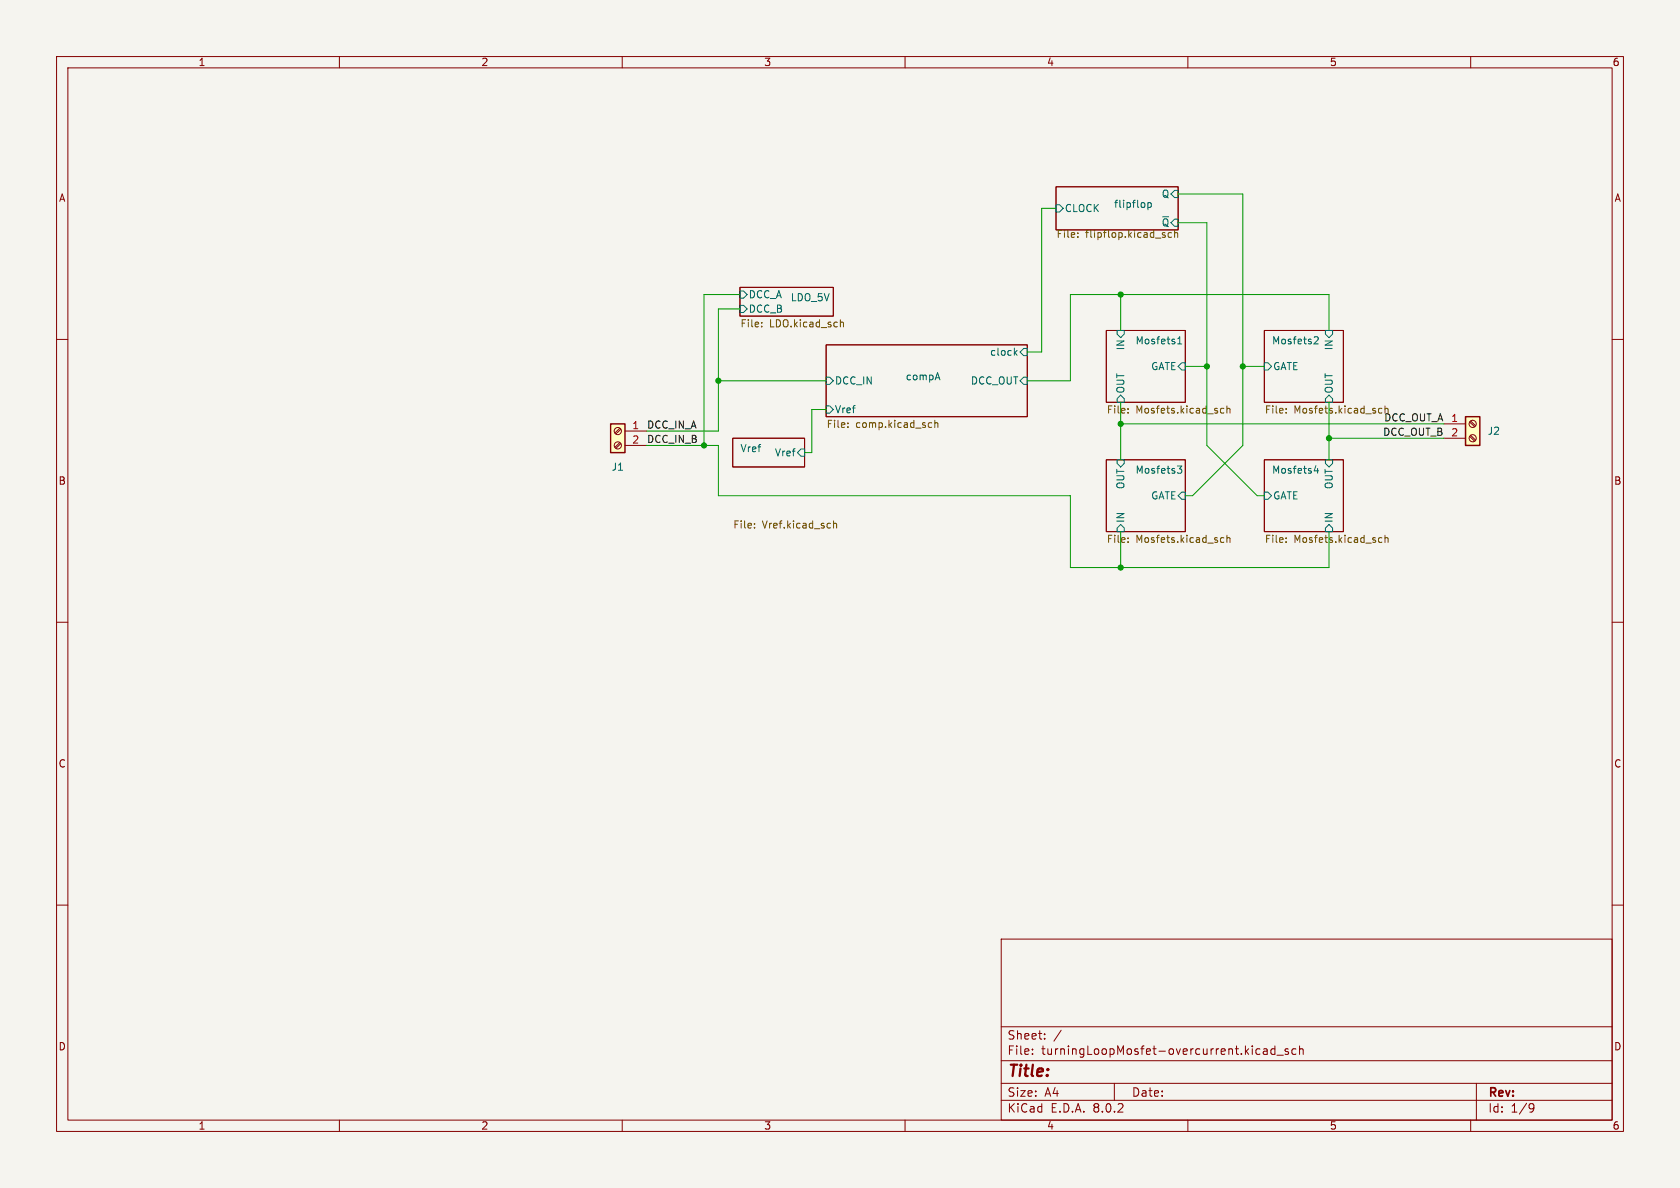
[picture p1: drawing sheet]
<svg xmlns="http://www.w3.org/2000/svg" width="297mm" height="210mm" viewBox="0 0 297 210" stroke-linecap="round" stroke-linejoin="round" font-family="sans-serif">
<path d="M0 0h297v210h-297z" fill="#f5f4ef" stroke="#f5f4ef" stroke-width=".18"/>
<g fill="none" stroke="#840000" stroke-width=".18">
<path d="M10 10h277v190h-277zM12 12h273v186h-273zM60 10v2M110 10v2M160 10v2M210 10v2M260 10v2M186.7 33h21.6v7.6h-21.6zM10 60h2M130.8 50.8h16.5v5.1h-16.5zM195.6 58.4h13.9v12.7h-13.9zM223.5 58.4h14v12.7h-14z"/>
<path d="M285 60h2M129.5 77.5h12.7v5.1h-12.7zM146 61h35.6v12.7h-35.6zM195.6 81.3h13.9v12.7h-13.9zM223.5 81.3h14v12.7h-14zM10 110h2M285 110h2M10 160h2M285 160h2M177 166h108v32h-108zM60 198v2M110 198v2"/>
<path d="M160 198v2M177 194.5h108M177 191.5h108M177 187.5h108M177 181.5h108M182.5 186.3v.1M182.5 185.5v.1M184.7 183.6v.1M184.7 182.8v.1M187.6 182.1l-1.3 2M197 191.5v3M210 198v2"/>
<path d="M223.4 185.5h.6v.9M224 185.8h-.5a.29 .29 0 0 0-.2 .3 .29 .29 0 0 0 .2 .3l.5-.1M225.4 185.5l-.4-.1-.3 .3v.4l.1 .2h.6M225.4 184.9v1.5M225.7 186.5h1.2M227.7 185.5l-.3-.1-.2 .2v.2l.5 .2v.3h-.5M229.1 185.5l-.4-.1-.3 .3v.4l.1 .2h.6M229.7 185.5l.3-.1 .3 .1 .1 .9M229.7 184.9v1.5M260 198v2M261 191.5v6.5M270.6 195.1l.5 .1a.99 .99 0 0 1-.4 1.4h-.2"/>
<path d="M271.2 195.7l-.3 .3h-.3"/>
</g>
<g fill="none" stroke="#006464" stroke-width=".18">
<path d="M186.7 36.2h.6l.7 .6-.7 .7h-.6zM202.9 35.8v1.3M202.9 35.9l.4-.1 .2 .3-.1 .5h-.5M207.6 33.7h.7v1.2h-.7l-.6-.6zM130.8 54h.6l.7 .6-.7 .6h-.6zM130.8 51.4h.6l.7 .7-.7 .6h-.6zM197.5 58.4h1.3v.7l-.7 .6-.6-.6zM208.2 59.9l.4-.4v1.3M232.4 59.6l.4-.1 .3 .4-.8 .9h.8M234.3 58.4h1.3v.7l-.7 .6-.6-.6zM141.6 79.4h.6v1.2h-.6l-.6-.6zM146 71.8h.7l.6 .6-.6 .6h-.7z"/>
<path d="M146 66.7h.7l.6 .6-.6 .6h-.7zM165.7 65.9l.5 1.2M179.4 62.3l.4 .5M179.8 62l-.5 .4M181 61.6h.6v1.3h-.6l-.7-.7zM181 66.7h.6v1.2h-.6l-.7-.6zM198.1 69.9l.7 .6v.6h-1.3v-.6zM208.2 60.8h.7M208.9 64.1h.6v1.3h-.6l-.6-.6zM223.5 64.1h.7l.6 .7-.6 .6h-.7zM234.9 69.9l.7 .6v.6h-1.3v-.6zM197.5 81.3h1.3v.6l-.7 .7-.6-.7z"/>
<path d="M198.1 92.7l.7 .6v.7h-1.3v-.7zM208.1 82.4h.8l-.4 .5 .4 .1v.4l-.2 .3h-.4M208.9 87h.6v1.3h-.6l-.6-.7zM223.5 87h.7l.6 .6-.6 .7h-.7zM232.6 82.3l-.3 .9h.8M232.9 82.8v.9M234.3 81.3h1.3v.6l-.7 .7-.6-.7zM234.9 92.7l.7 .6v.7h-1.3v-.7z"/>
</g>
<g fill="none" stroke="#725600" stroke-width=".18">
<path d="M134.7 57.7v.1M134.7 57v.1M148.6 56.5v1.3M148.6 57.1l.2-.2 .3 .1v.8M190.5 41.8v.2M190.5 41.2v.1M205.8 41.5l.2 .2-.2 .3M206.6 41.2l-.1 .2 .1 .4 .1 .2 .4-.1M207.7 40.7v1.3M207.7 41.2h.1M208.1 41.2l.1 .8M149.9 75.4v.2"/>
<path d="M149.9 74.8v.1M164.4 74.7l.3 .1M164.7 75.5l-.3 .1M165.3 74.8l.1-.1 .3 .1 .1 .8M165.3 74.3v1.3M199.4 72.9v.1M199.4 72.2v.2M215.8 72.9l.2 .1h.4M216.4 72.2h-.4l-.2 .1M216.9 72.3l.2-.1h.3l.1 .8M216.9 71.8v1.2M227.4 72.9v.1"/>
<path d="M227.4 72.2v.2M243.8 72.9l.4 .1M244.3 72.2h-.4l-.1 .1M244.8 72.3l.2-.1h.3l.1 .8M244.8 71.8v1.2M133.4 93.2v.1M133.4 92.6v.1M147.4 92.1v1.2M147.4 92.6l.1-.1 .3 .1 .1 .7M199.4 95.1v.1M199.4 95.8v.1M215.8 95.8l.2 .1 .4-.1"/>
<path d="M216.4 95.1l-.4-.1-.2 .2M216.9 94.6v1.3M216.9 95.2l.2-.2 .3 .1 .1 .8M227.4 95.1v.1M227.4 95.8v.1M243.8 95.8l.1 .1 .4-.1M244.3 95.1l-.4-.1-.1 .2M244.8 94.6v1.3M244.8 95.2l.2-.2 .3 .1 .1 .8"/>
</g>
<path d="M107.9 74.9h2.6v5.1h-2.6z" fill="#ffffc2"/>
<path d="M107.9 74.9h2.6v5.1h-2.6z" fill="none" stroke="#840000" stroke-width=".25"/>
<g fill="none" stroke="#840000" stroke-width=".18">
<path d="M109.6 78.2l-.9 .9M109.6 75.7l-.9 .8M109.8 78.4l-.9 .8M109.8 75.9l-.9 .8M110.5 76.2h3.8M110.5 78.7h3.8"/>
<circle cx="109.2" cy="76.2" r=".63"/>
<circle cx="109.2" cy="78.7" r=".63"/>
</g>
<path d="M259.1 73.7h2.5v5h-2.5z" fill="#ffffc2"/>
<path d="M259.1 73.7h2.5v5h-2.5z" fill="none" stroke="#840000" stroke-width=".25"/>
<g fill="none" stroke="#840000" stroke-width=".18">
<path d="M255.3 74.9h3.8M255.3 77.5h3.8M259.8 77.1l.9 .9M259.8 74.6l.9 .8M260 77l.9 .8M260 74.4l.9 .9"/>
<circle cx="260.3" cy="77.5" r=".63"/>
<circle cx="260.3" cy="74.9" r=".63"/>
</g>
<g fill="none" stroke="#009600" stroke-width=".18">
<path d="M186.7 36.8h-2.6v25.4h-2.5M208.3 39.4h5.1v39.3l8.8 8.9h1.3M208.3 34.3h11.4v44.4l-8.9 8.9h-1.3M130.8 52.1h-6.3v26.6M130.8 54.6h-3.8v21.6h-12.7M198.1 52.1v6.3M234.9 58.4v-6.3h-45.7v15.2h-7.6M114.3 78.7h12.7v8.9h62.2v12.7h45.7v-6.3M127 67.3h19M146 72.4h-2.5v7.6h-1.3M198.1 71.1v10.2M198.1 74.9h57.2"/>
<path d="M209.5 64.8h3.9M219.7 64.8h3.8M234.9 77.5h20.4M234.9 71.1v10.2M198.1 94v6.3"/>
</g>
<g fill="#009600" stroke="#009600" stroke-width=".18">
<circle cx="213.4" cy="64.8" r=".46"/>
<circle cx="234.9" cy="77.5" r=".46"/>
<circle cx="219.7" cy="64.8" r=".46"/>
<circle cx="198.1" cy="74.9" r=".46"/>
<circle cx="198.1" cy="100.3" r=".46"/>
<circle cx="124.5" cy="78.7" r=".46"/>
<circle cx="127" cy="67.3" r=".46"/>
<circle cx="198.1" cy="52.1" r=".46"/>
</g>
<text font-size="2.8" fill="#840000" x="178" y="190.9">Title:</text>
<g font-size="2.1" fill="#840000">
<text x="178" y="184">Sheet:</text>
<text x="178" y="186.7">File:</text>
<text x="184.1" y="186.7">turningLoopMosfet-overcurrent.kicad_sch</text>
<text x="178" y="196.9">KiCad</text>
<text x="178" y="194.1">Size:</text>
<text x="184.7" y="194.1">A4</text>
<text x="185.7" y="196.9">E.D.A.</text>
<text x="193.3" y="196.9">8.0.2</text>
<text x="200" y="194.1">Date:</text>
<text x="263" y="194.3">Rev:</text>
<text x="263" y="196.9">Id:</text>
<text x="267.1" y="196.9">1/9</text>
</g>
<g font-size="1.8" fill="#840000">
<text x="35" y="11.9">1</text>
<text x="85" y="11.9">2</text>
<text x="135" y="11.9">3</text>
<text x="185" y="11.9">4</text>
<text x="235" y="11.9">5</text>
<text x="285" y="11.9">6</text>
<text x="10.3" y="35.9">A</text>
<text x="285.3" y="35.9">A</text>
<text x="10.3" y="85.9">B</text>
<text x="285.3" y="85.9">B</text>
<text x="10.3" y="135.9">C</text>
<text x="285.3" y="135.9">C</text>
<text x="10.3" y="185.9">D</text>
<text x="285.3" y="185.9">D</text>
<text x="35" y="199.9">1</text>
<text x="85" y="199.9">2</text>
<text x="135" y="199.9">3</text>
<text x="185" y="199.9">4</text>
<text x="235" y="199.9">5</text>
<text x="285" y="199.9">6</text>
</g>
<g font-size="1.8" fill="#006464">
<text x="205.3" y="35.2">Q</text>
<text x="188.2" y="37.7">CLOCK</text>
<text x="196.8" y="36.8">flipflop</text>
<text x="132.3" y="52.9">DCC_A</text>
<text x="139.7" y="53.3">LDO_5V</text>
<text x="132.3" y="55.5">DCC_B</text>
<text x="174.9" y="63.1">clock</text>
<text x="199" y="62" transform="rotate(-90 199 62)">IN</text>
<text x="200.7" y="61">Mosfets1</text>
<text x="203.4" y="65.6">GATE</text>
<text x="224.8" y="61">Mosfets2</text>
<text x="225" y="65.6">GATE</text>
<text x="235.8" y="62" transform="rotate(-90 235.8 62)">IN</text>
<text x="147.5" y="68.2">DCC_IN</text>
<text x="160" y="67.3">compA</text>
<text x="171.5" y="68.2">DCC_OUT</text>
<text x="199" y="69.7" transform="rotate(-90 199 69.7)">OUT</text>
<text x="235.8" y="69.7" transform="rotate(-90 235.8 69.7)">OUT</text>
<text x="147.5" y="73.3">Vref</text>
<text x="262.9" y="77.1">J2</text>
<text x="108" y="83.4">J1</text>
<text x="130.8" y="80">Vref</text>
<text x="136.9" y="80.9">Vref</text>
<text x="200.7" y="83.8">Mosfets3</text>
<text x="224.8" y="83.8">Mosfets4</text>
<text x="199" y="86.6" transform="rotate(-90 199 86.6)">OUT</text>
<text x="203.4" y="88.5">GATE</text>
<text x="225" y="88.5">GATE</text>
<text x="235.8" y="86.6" transform="rotate(-90 235.8 86.6)">OUT</text>
<text x="199" y="92.5" transform="rotate(-90 199 92.5)">IN</text>
<text x="235.8" y="92.5" transform="rotate(-90 235.8 92.5)">IN</text>
</g>
<g font-size="1.8" fill="#725600">
<text x="205.3" y="40.2">~{Q}</text>
<text x="186.7" y="42.4">File:</text>
<text x="191.9" y="42.4">flipflop.kicad_sch</text>
<text x="130.8" y="58.2">File:</text>
<text x="136" y="58.2">LDO.kicad_sch</text>
<text x="146" y="76">File:</text>
<text x="151.3" y="76">comp.kicad_sch</text>
<text x="195.6" y="73.4">File:</text>
<text x="200.8" y="73.4">Mosfets.kicad_sch</text>
<text x="223.5" y="73.4">File:</text>
<text x="228.7" y="73.4">Mosfets.kicad_sch</text>
<text x="129.5" y="93.8">File:</text>
<text x="134.8" y="93.8">Vref.kicad_sch</text>
<text x="195.6" y="96.3">File:</text>
<text x="200.8" y="96.3">Mosfets.kicad_sch</text>
<text x="223.5" y="96.3">File:</text>
<text x="228.7" y="96.3">Mosfets.kicad_sch</text>
</g>
<g font-size="1.8" fill="#a90000">
<text x="111.7" y="75.9">1</text>
<text x="256.5" y="77.2">2</text>
<text x="111.7" y="78.5">2</text>
</g>
<g font-size="1.8" fill="#0f0f0f">
<text x="114.3" y="75.9">DCC_IN_A</text>
<text x="244.4" y="77.1">DCC_OUT_B</text>
<text x="244.6" y="74.6">DCC_OUT_A 1</text>
<text x="114.3" y="78.4">DCC_IN_B</text>
</g>
</svg>
